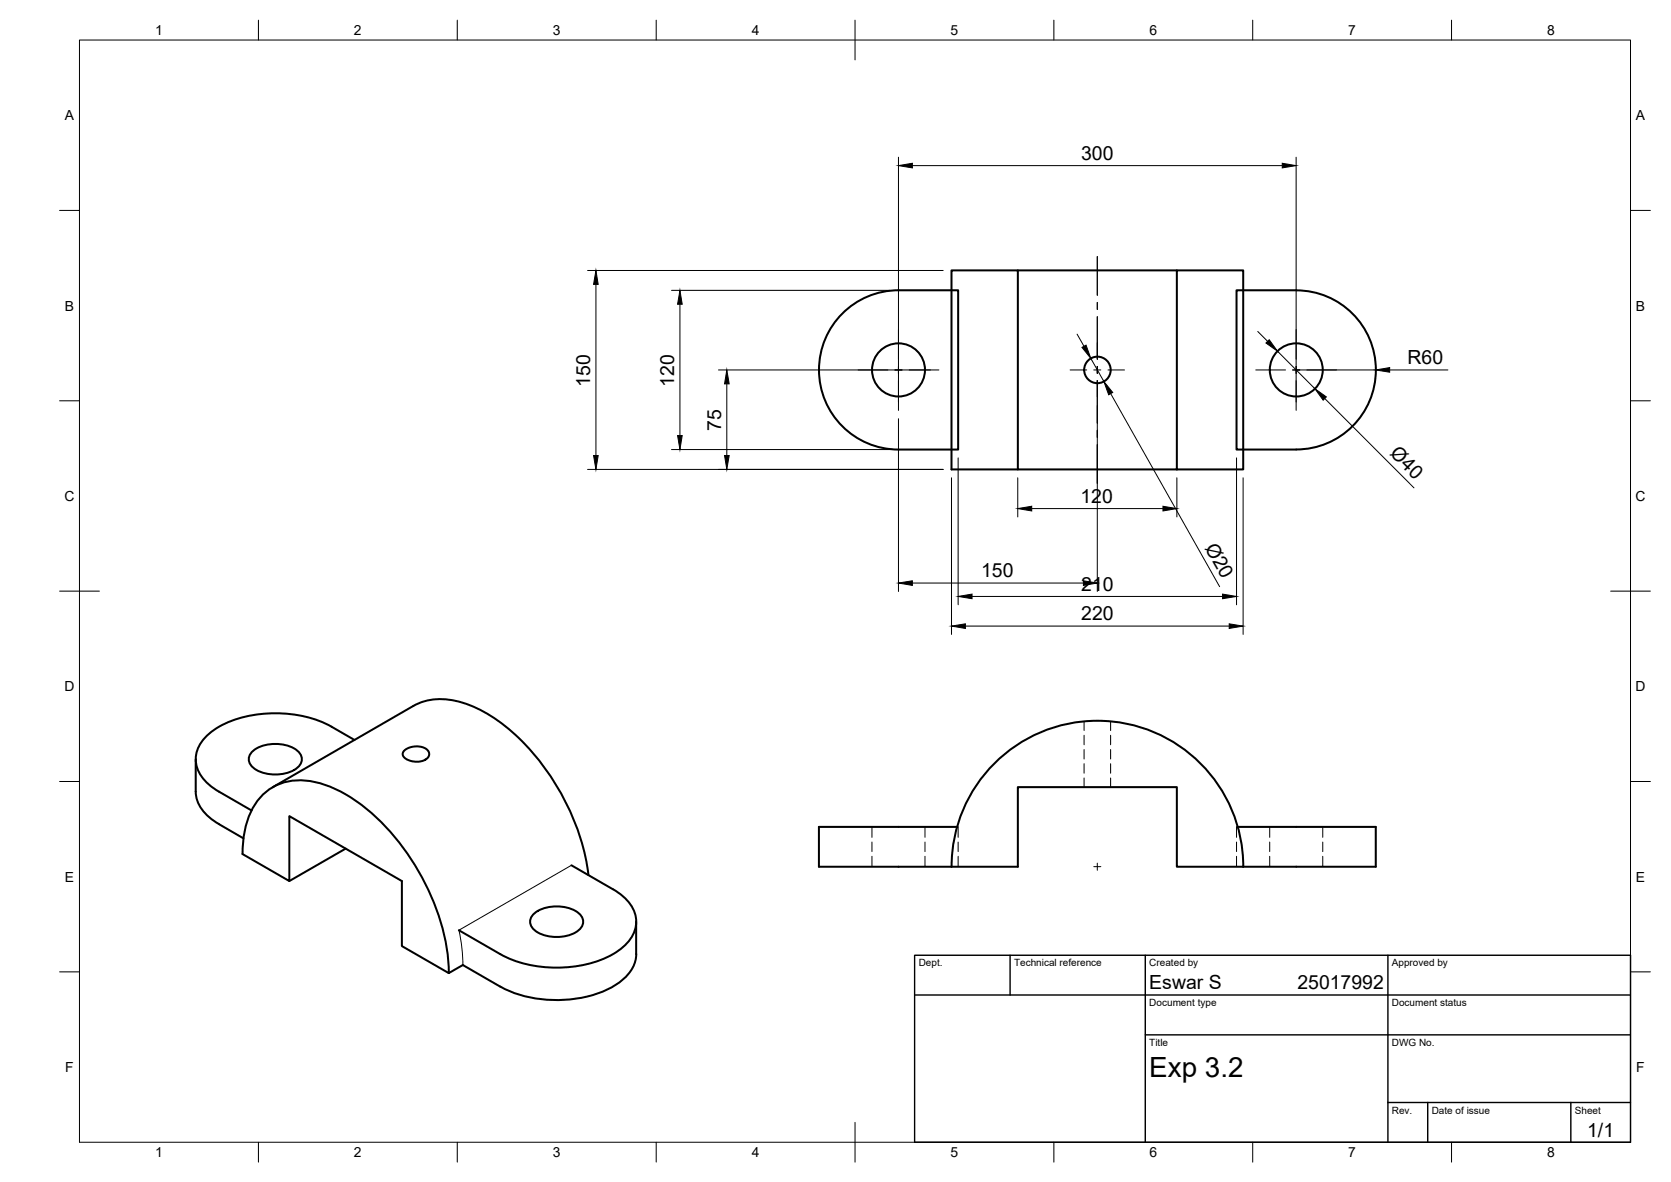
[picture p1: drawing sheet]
<svg xmlns="http://www.w3.org/2000/svg" width="420mm" height="297mm" viewBox="0 0 420 297" stroke-linecap="round" stroke-linejoin="round" font-family="sans-serif">
<!-- layer: Visible -->
<g fill="none" stroke="#000" stroke-width=".51">
<path d="M211.8 78.8a19.9 19.9 0 0 1 14.1-5.9h15v40.1h-15a20 20 0 0 1-18.5-12.4 20 20 0 0 1 4.4-21.8zM255.9 68h40M325.9 72.9h-15v40.1h15a20 20 0 0 0 20-20 20 20 0 0 0-20-20M255.9 118h-16.7v-50h16.7v50h56.7v-50h-16.7v50M49.2 190.8v8.1a10 10 0 0 0 5.9 8.2l6.1 3.6M63.7 188.6a9.9 9.9 0 0 1 11 0 2.77 2.77 0 0 1 1.2 2.7 2.77 2.77 0 0 1-2 2.2 10.2 10.2 0 0 1-10.2-.5 2.61 2.61 0 0 1 0-4.4zM68.6 197.8l35.3-20.4a16.5 16.5 0 0 1 14.9 .1 47.3 47.3 0 0 1 19.7 17.7 58 58 0 0 1 9.5 24.7M89.1 186a37.8 37.8 0 0 0-11.9-5.8 31.8 31.8 0 0 0-22.1 2.4 9.9 9.9 0 0 0-5.9 8.2 9.9 9.9 0 0 0 5.9 8.2l8.1 4.7M101.5 188.8l1.2-.9 1.9-.3 1.8 .2 1.3 .9a1.77 1.77 0 0 1-1.6 2.6l-1.7 .1-1-.2-1.1-.3-.8-.8a1.12 1.12 0 0 1 0-1.3zM65.6 200.3a13.5 13.5 0 0 1 13.5-3.8 37.2 37.2 0 0 1 18.3 11.7 58.8 58.8 0 0 1 15.4 34.2l.1 2.1-11.9-6.7v-16.4l-28.3-16.3v16.3l-11.7-6.8a21.1 21.1 0 0 1 4.6-14.3zM86.9 213.3l-14.2 8.1M143.7 217.5l10.4 6"/>
<path d="M239.3 217.8a36.7 36.7 0 0 1 36.6-36.7 36.7 36.7 0 0 1 36.7 36.7M240.6 207.8h-34.7v10h50v-20h40v20h16.7M311.2 207.8h34.7v10h-33.3M134.5 229.4a9.9 9.9 0 0 1 11 0 2.77 2.77 0 0 1 1.1 2.7 2.77 2.77 0 0 1-1.9 2.2 10.2 10.2 0 0 1-10.2-.5 2.61 2.61 0 0 1 0-4.4zM154.1 223.5a9.9 9.9 0 0 1 5.9 8.1 9.9 9.9 0 0 1-5.9 8.2 31.3 31.3 0 0 1-28.3 0l-10.4-6M160 231.6v8.2M160 239.8a9.2 9.2 0 0 1-4.4 7.2 29.8 29.8 0 0 1-21.8 3.8l-4.2-1.2-3.8-1.7M112.8 244.5l3.6-2 9.4 5.5"/>
<circle cx="225.9" cy="93" r="6.7"/>
<circle cx="275.9" cy="93" r="3.3"/>
<circle cx="325.9" cy="93" r="6.7"/>
</g>
<!-- layer: Hidden -->
<g fill="none" stroke="#000" stroke-width=".25">
<path d="M272.6 181.3v2.3M272.6 184.8v2.4M272.6 188.3v2.4M272.6 191.9v2.4M272.6 195.5v2.3M279.3 181.3v2.3M279.3 184.8v2.4M279.3 188.3v2.4M279.3 191.9v2.4M279.3 195.5v2.3M219.2 207.8v2.6M219.2 211.6v2.4"/>
<path d="M219.2 215.2v2.6M232.6 207.8v2.6M232.6 211.6v2.4M232.6 215.2v2.6M240.6 207.8h.3v2.6M240.9 211.6v2.4M240.9 215.2v2.6M310.9 211.6v2.4M310.9 215.2v2.6M311.2 207.8h-.3v2.6M319.3 207.8v2.6M319.3 211.6v2.4"/>
<path d="M319.3 215.2v2.6M332.6 207.8v2.6M332.6 211.6v2.4M332.6 215.2v2.6"/>
</g>
<!-- layer: Visible Narrow -->
<path d="M143.7 217.5l-28.3 16.3M115.4 233.8l.7 4 .3 4.7" fill="none" stroke="#000" stroke-width=".25"/>
<!-- layer: BORDER -->
<g fill="none" stroke="#000" stroke-width=".25">
<path d="M20 10.1h390v276.9h-390zM65 5.1v5M115 5.1v5M165 5.1v5M215 5.1v10M265 5.1v5M315 5.1v5M365 5.1v5M15 52.9h5M410 52.9h5M15 100.7h5M410 100.7h5"/>
<path d="M15 148.6h10M405 148.6h10M15 196.4h5M410 196.4h5M15 244.2h5M410 244.2h5M65 287v5M115 287v5M165 287v5M215 282.1v9.9M265 287v5M315 287v5"/>
<path d="M365 287v5"/>
</g>
<!-- layer: TITLEBLOCK -->
<path d="M230 240.1h180v46.9h-180zM230 250h180M254 240.1v9.9M288 240.1v46.9M349 240.1v46.9M288 260.1h122M349 277.1h61M359 277.1v9.9M395 277.1v9.9" fill="none" stroke="#000" stroke-width=".36"/>
<!-- layer: Smart Centers -->
<g fill="none" stroke="#000" stroke-width=".25">
<path d="M275.9 64.5v9.7M275.9 76v1.8M275.9 79.6v10.7M215.8 93h7.4M225 93h1.8M225.9 82.8v7.5M225.9 92.1v1.8M225.9 95.6v7.5M228.6 93h7.5M269.1 93h4.1M275 93h1.8M275.9 92.1v1.8"/>
<path d="M275.9 95.6v10.8M278.6 93h4.1M315.7 93h7.5M325 93h1.8M325.9 82.8v7.5M325.9 92.1v1.8M325.9 95.6v7.5M328.6 93h7.5M275.9 108.1v1.8M275.9 111.7v9.8M275 217.8h1.8M275.9 216.9v1.8"/>
</g>
<!-- layer: FD_Dimensions -->
<g fill="none" stroke="#000" stroke-width=".25">
<path d="M225.9 39.5v61.5M325.9 39.5v61.5M229.4 41.6h93M147.7 68h89.5M149.8 71.5v43M168.8 73h55M171 76.5v33M180.7 93h53.3M182.8 96.5v18M270.8 84l1.8 3M274.3 90.1l3.3 5.8M279.3 98.9l27.4 48.5"/>
<path d="M316.3 83.3l2.4 2.5M321.2 88.3l9.4 9.4M325.9 93h20M349.4 93h14.7M147.7 118h89.5M168.8 113h55M225.9 105.2v43.4M240.9 115.1v36.9M275.9 101.9v46.7M310.9 115.1v36.9M333.1 100.1l22.4 22.5M239.2 120.1v39.3"/>
<path d="M255.9 120.1v9.8M259.4 127.8h33M295.9 120.1v9.8M312.6 120.1v39.3M229.4 146.5h43M242.7 157.3h66.4M244.4 149.9h63"/>
</g>
<g fill="#000" stroke="#000" stroke-width=".25">
<path d="M225.9 41.6l3.5-.6v1.2zM322.4 41l3.5 .6-3.5 .6zM149.8 68l.6 3.5h-1.2zM171 73l.5 3.5h-1.1zM182.8 93l.5 3.5h-1.1zM272.1 87.3l1-.6 1.2 3.4zM277.6 95.9l2.2 2.7-1 .6zM318.3 86.2l.8-.8 2.1 2.9zM330.6 97.7l2.9 2-.8 .9zM345.9 93l3.5-.6v1.1zM149.2 114.5h1.2l-.6 3.5zM170.4 109.5h1.1l-.5 3.5z"/>
<path d="M182.2 114.5h1.1l-.5 3.5zM255.9 127.8l3.5-.6v1.2zM292.4 127.2l3.5 .6-3.5 .6zM225.9 146.5l3.5-.5v1.1zM239.2 157.3l3.5-.5v1.1zM240.9 149.9l3.5-.6v1.2zM272.4 146l3.5 .5-3.5 .6zM307.4 149.3l3.5 .6-3.5 .6zM309.1 156.8l3.5 .5-3.5 .6z"/>
</g>
<text font-size="7" x="289" y="270.6">Exp 3.2</text>
<g font-size="4.9">
<text x="271.8" y="40.2">300</text>
<text x="353.9" y="91.5">R60</text>
<text x="148.4" y="97.2" transform="rotate(-90 148.4 97.2)">150</text>
<text x="169.5" y="97.2" transform="rotate(-90 169.5 97.2)">120</text>
<text x="181.3" y="108.2" transform="rotate(-90 181.3 108.2)">75</text>
<text x="349.3" y="114.2" transform="rotate(45 349.3 114.2)">Ø40</text>
<text x="271.7" y="126.4">120</text>
<text x="302.9" y="137.6" transform="rotate(61 302.9 137.6)">Ø20</text>
<text x="246.7" y="145.1">150</text>
<text x="271.9" y="148.4">210</text>
<text x="271.9" y="155.9">220</text>
<text x="289" y="248.5">Eswar S</text>
<text x="326.2" y="248.5">25017992</text>
<text x="399.1" y="285.7">1/1</text>
</g>
<g font-size="3.5">
<text x="39" y="8.8">1</text>
<text x="89" y="8.8">2</text>
<text x="139" y="8.8">3</text>
<text x="189" y="8.8">4</text>
<text x="239" y="8.8">5</text>
<text x="289" y="8.8">6</text>
<text x="339" y="8.8">7</text>
<text x="389" y="8.8">8</text>
<text x="16.3" y="30.2">A</text>
<text x="411.3" y="30.2">A</text>
<text x="16.3" y="78">B</text>
<text x="411.3" y="78">B</text>
<text x="16.2" y="125.9">C</text>
<text x="411.2" y="125.9">C</text>
<text x="16.2" y="173.7">D</text>
<text x="411.2" y="173.7">D</text>
<text x="16.3" y="221.6">E</text>
<text x="411.3" y="221.6">E</text>
<text x="16.4" y="269.4">F</text>
<text x="411.4" y="269.4">F</text>
<text x="39" y="290.8">1</text>
<text x="89" y="290.8">2</text>
<text x="139" y="290.8">3</text>
<text x="189" y="290.8">4</text>
<text x="239" y="290.8">5</text>
<text x="289" y="290.8">6</text>
<text x="339" y="290.8">7</text>
<text x="389" y="290.8">8</text>
</g>
<g font-size="2.5">
<text x="231" y="242.9">Dept.</text>
<text x="255" y="242.9">Technical reference</text>
<text x="289" y="242.9">Created by</text>
<text x="350" y="242.9">Approved by</text>
<text x="289" y="252.8">Document type</text>
<text x="350" y="252.8">Document status</text>
<text x="289" y="262.9">Title</text>
<text x="350" y="262.9">DWG No.</text>
<text x="350" y="279.9">Rev.</text>
<text x="360" y="279.9">Date of issue</text>
<text x="396" y="279.9">Sheet</text>
</g>
</svg>
